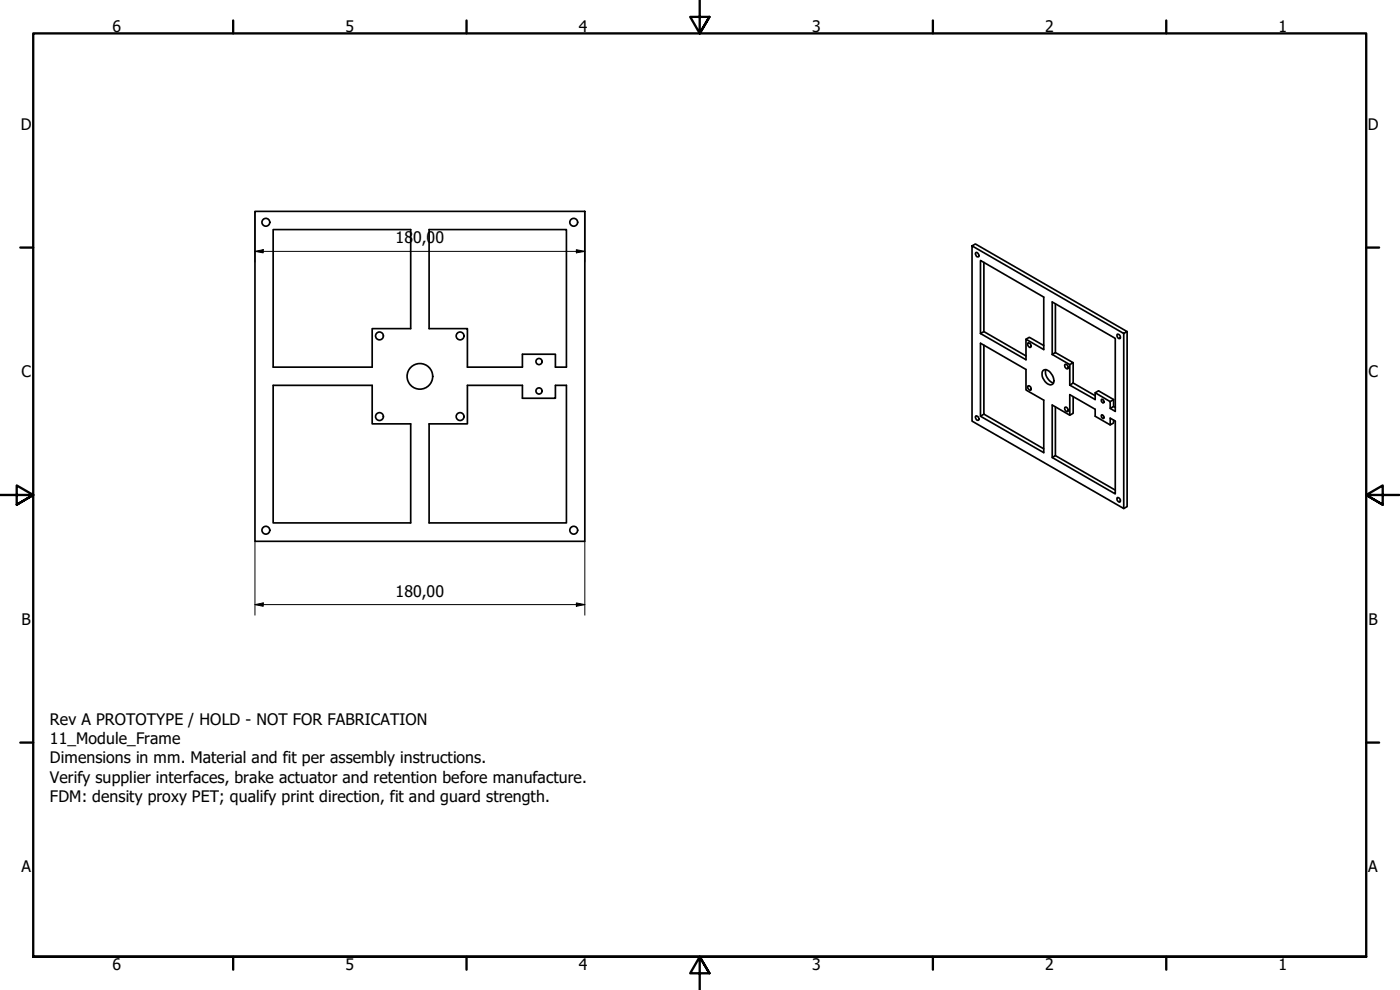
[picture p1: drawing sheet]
<svg xmlns="http://www.w3.org/2000/svg" width="420mm" height="297mm" viewBox="0 0 420 297" stroke-linecap="round" stroke-linejoin="round" font-family="sans-serif">
<!-- layer: Visible (ISO) -->
<g fill="none" stroke="#000" stroke-width=".51">
<path d="M76.5 63.4h99v99h-99zM82 68.9h41.3v29.7h-11.6v11.6h-29.7zM128.8 68.9h41.2v41.3h-3.3v-3.9h-9.9v3.9h-16.5v-11.6h-11.5zM291.7 73.8l1-.6 45.6 26.3-1.1 .6v52.5l-45.5-26.2v-52.6l45.5 26.3M292.9 75.8a.83 .83 0 0 1 .7 .4 .83 .83 0 0 1 0 .9l-.6-.3-.3-.6zM294.3 78.2l18.9 10.9v15.8l-5.3-3.1v6.1l-13.6-7.8zM295.3 78.7v20.8M316.7 91.2v14.6M338.3 99.5v52.5l-1.1 .6M82 115.6h29.7v11.6h11.6v29.7h-41.3zM140.3 115.6h16.5v3.9h9.9v-3.9h3.3v41.3h-41.2v-29.7h11.5zM294.3 100.1l1-.6 12.6 7.3"/>
<path d="M294.3 103l13.6 7.9v6.1l5.3 3.1v15.7l-18.9-10.9zM295.3 103.6v20.7l17.9 10.4M307.9 101.8l1-.6 4.3 2.5M308.5 102.9a.76 .76 0 0 1 .8 .4 .76 .76 0 0 1-.2 1l-.6-.6zM308.5 115.8a.81 .81 0 0 1 .8 .4 .81 .81 0 0 1 0 .9l-.8-.6zM313 111.2a2.03 2.03 0 0 1 2.8 1.4l.4 1.1a1.25 1.25 0 0 1-.5 1.7 1.25 1.25 0 0 1-1.7-.5 3 3 0 0 1-1-3.7zM313.9 110.9a3.4 3.4 0 0 0 2.3 4M315.8 106.3l5.3 3.1v6.2M315.8 106.3v-15.7l18.9 10.9v21.9l-1.5-.9M316.7 105.8l5.4 3-1 .6M316.7 105.8l-.9 .5M319.6 109.4a.81 .81 0 0 1 .8 .3 .81 .81 0 0 1 0 1l-.8-.6z"/>
<path d="M321.1 115.6l7.6 4.3v-2.1l1-.5 4.5 2.6M322.1 119v5l-1 .6M322.1 108.8v6.1l-1 .7M322.1 114.9l6.6 3.8M328.7 117.8l4.5 2.7M330.6 119.8a.58 .58 0 0 1 .6 .4 .58 .58 0 0 1-.2 .7l-.4-.4zM335.3 100.3a.83 .83 0 0 1 .8 .4 .83 .83 0 0 1 0 .9l-.6-.3zM292.9 124.8a.83 .83 0 0 1 .7 .4 .83 .83 0 0 1 0 .9l-.6-.3-.3-.5zM295.3 124.3l-1 .6M316.7 122.1v14.6l-.9 .6v-15.8l5.3 3.1v-6.2l7.6 4.4v2.1l4.5 2.6M316.7 136.7l18 10.4M319.6 122.2a.83 .83 0 0 1 .8 .4 .83 .83 0 0 1 0 .9l-.4-.1-.4-.5z"/>
<path d="M330.6 124.5l.6 .3 .1 .5-.1 .3-.6-.5zM333.2 120.5l1-.6v2.1l-1 .5zM334.2 126v.9l-1 .6v-2l1.5 .9v21.8l-18.9-10.9M334.2 122l.5 .2M335.3 149.3a.76 .76 0 0 1 .8 .5 .76 .76 0 0 1-.2 .9l-.6-.6z"/>
<circle cx="79.8" cy="66.7" r="1.17"/>
<circle cx="172.2" cy="66.7" r="1.17"/>
<circle cx="113.9" cy="100.8" r="1.17"/>
<circle cx="126" cy="112.9" r="3.8"/>
<circle cx="138.1" cy="100.8" r="1.17"/>
<circle cx="161.8" cy="117.3" r=".92"/>
<circle cx="161.8" cy="108.5" r=".92"/>
<circle cx="113.9" cy="125" r="1.17"/>
<circle cx="138.1" cy="125" r="1.17"/>
<circle cx="79.8" cy="159.1" r="1.17"/>
<circle cx="172.2" cy="159.1" r="1.17"/>
</g>
<!-- layer: Border (ISO) -->
<g fill="none" stroke="#000" stroke-width=".7">
<path d="M70 6.1v3.9M140 6.1v3.9M210 0v10l-2.9-4.9h5.8l-2.9 4.9 2.9-4.9M280 6.1v3.9M350 6.1v3.9M6.1 74.3h3.9M410 74.3h3.9M0 148.5h10l-5-2.8v5.7l5-2.9-5 2.9M420 148.5h-10l5-2.8v5.7l-5-2.9 5 2.9M6.1 222.8h3.9M410 222.8h3.9M10 287.1v-277.1h400v277.1h-400h400"/>
<path d="M70 287.1v3.8M140 287.1v3.8M212.9 292l-2.9-4.9 2.9 4.9h-5.8l2.9-4.9v9.9M280 287.1v3.8M350 287.1v3.8"/>
</g>
<!-- layer: Dimension (ISO) -->
<path d="M76.5 75.4l2.5-.5v1zM76.5 75.4h99M76.5 63.4v15.2M173 74.9l2.5 .5-2.5 .5zM175.5 63.4v15.2M76.5 162.4v22.2M175.5 162.4v22.2M76.5 181.4l2.5-.5v1zM76.5 181.4h99M173 180.9l2.5 .5-2.5 .5z" fill="none" stroke="#000" stroke-width=".3"/>
<path d="M76.5 75.4l2.5-.5v1zM173 74.9l2.5 .5-2.5 .5zM76.5 181.4l2.5-.5v1zM173 180.9l2.5 .5-2.5 .5z" fill="#000"/>
<g font-size="4.8">
<text x="33.7" y="9.6">6</text>
<text x="103.7" y="9.6">5</text>
<text x="173.7" y="9.6">4</text>
<text x="243.7" y="9.6">3</text>
<text x="313.7" y="9.6">2</text>
<text x="383.7" y="9.6">1</text>
<text x="6.2" y="38.9">D</text>
<text x="410.5" y="38.9">D</text>
<text x="118.7" y="73">18</text>
<text x="124" y="73">0,00</text>
<text x="6.4" y="113.1">C</text>
<text x="410.7" y="113.1">C</text>
<text x="118.7" y="179">180,00</text>
<text x="6.4" y="187.4">B</text>
<text x="410.7" y="187.4">B</text>
<text x="15" y="217.5">Rev A PROTOTYPE / HOLD - NOT FOR FABRICATION</text>
<text x="15" y="223.3">11_Module_Frame</text>
<text x="15" y="229">Dimensions in mm. Material and fit per assembly instructions.</text>
<text x="15" y="234.8">Verify supplier interfaces, brake actuator and retention before manufacture.</text>
<text x="15" y="240.6">FDM: density proxy PET; qualify print direction, fit and guard strength.</text>
<text x="6.4" y="261.7">A</text>
<text x="410.7" y="261.7">A</text>
<text x="33.7" y="290.9">6</text>
<text x="103.7" y="290.9">5</text>
<text x="173.7" y="290.9">4</text>
<text x="243.7" y="290.9">3</text>
<text x="313.7" y="290.9">2</text>
<text x="383.7" y="290.9">1</text>
</g>
</svg>
